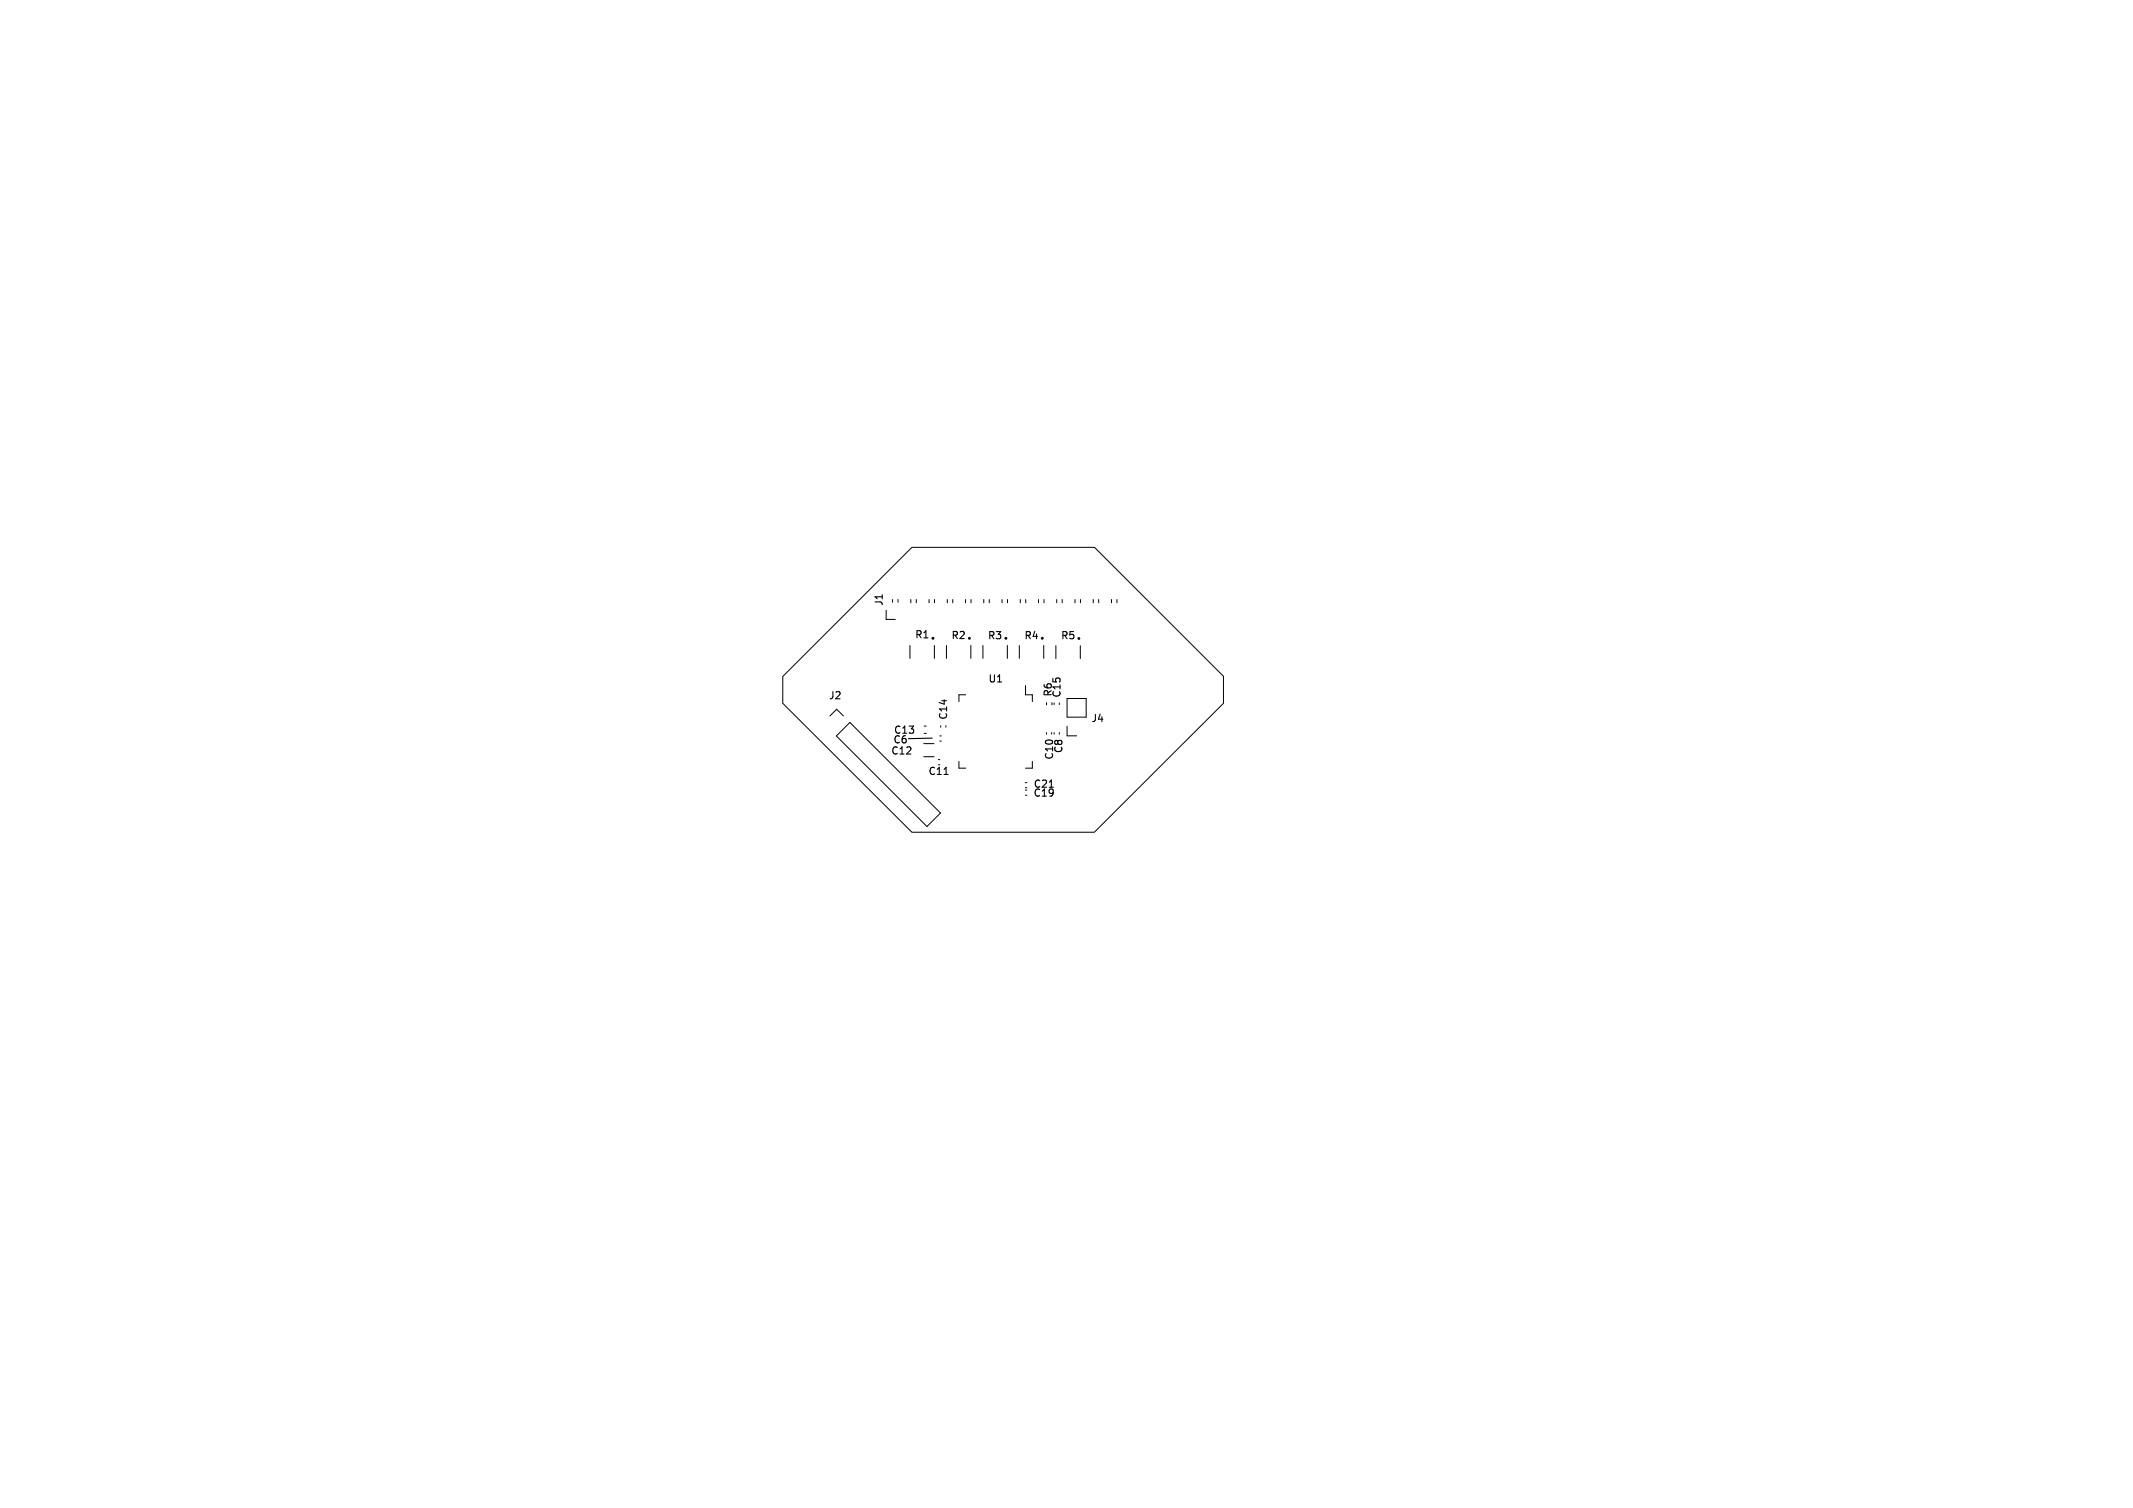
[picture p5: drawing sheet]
<svg xmlns="http://www.w3.org/2000/svg" width="297mm" height="210mm" viewBox="0 0 297 210" stroke-linecap="round" stroke-linejoin="round" font-family="sans-serif">
<path d="M129.8 102.8l-3.3 .1M131.4 107.9h.6" fill="none" stroke="#000" stroke-width=".15"/>
<g fill="none" stroke="#000" stroke-width=".14">
<path d="M109 94.2l18-18h25.4l18 18v3.7l-18 18h-25.4l-18-18zM115.6 99.7l.9-.9 .9 .9M123.4 85v1.3h1.3M124.3 83.5v.4M125 83.5v.4M126.7 89.9v1.8M126.8 83.5v.4M127.6 83.5v.4M129.4 83.5v.4M130.1 89.9v1.8M130.1 83.5v.4M131.8 89.9v1.8"/>
<path d="M131.9 83.5v.4M132.7 83.5v.4M134.4 83.5v.4M134.5 96.8h-1v.9M135.2 89.9v1.8M135.2 83.5v.4M136.9 89.9v1.8M137 83.5v.4M137.7 83.5v.4M139.5 83.5v.4M140.3 89.9v1.8M140.3 83.5v.4"/>
<path d="M141.9 89.9v1.8M142.1 83.5v.4M142.8 95.5v1.3h.9v.9M142.8 83.5v.4M144.6 83.5v.4M145.3 89.9v1.8M145.4 83.5v.4M145.7 97.9v.3M146.5 97.9v.3M146.8 97.9v.2M147 89.9v1.8M147.1 83.5v.4"/>
<path d="M147.5 97.9v.2M147.9 83.5v.4M148.6 97.3h2.6v2.6h-2.6zM149.7 83.5v.4M150.4 89.9v1.8M150.4 83.5v.4M152.2 83.5v.4M153 83.5v.4M154.8 83.5v.4M155.5 83.5v.4M116.5 102.5l1.8-1.9 12.7 12.6-1.9 1.9zM128.6 103.6h1.4"/>
<path d="M128.6 105.4h1.4M128.7 102.1h.3M128.7 101.1h.3M130.7 105.8h.2M130.7 106.5h.2M130.9 102.5h.2M130.9 103.2h.2M131 101.1v.2M131.7 101.1v.2M133.5 106v1h1M142.8 110h.2M142.8 110.7h.2"/>
<path d="M142.8 109h.2M142.8 109.7h.2M143.7 106v1h-.9M145.7 102v.2M146.4 102v.2M146.8 102v.2M147.5 102v.2M148.6 101.1v1.4h1.3"/>
</g>
<g fill="none" stroke="#000" stroke-width=".2">
<circle cx="129.9" cy="88.9" r=".1"/>
<circle cx="135" cy="88.9" r=".1"/>
<circle cx="140.1" cy="88.9" r=".1"/>
<circle cx="145.1" cy="88.9" r=".1"/>
<circle cx="150.2" cy="88.9" r=".1"/>
</g>
<g font-size="1.4">
<text x="123.1" y="84.4" transform="rotate(-90 123.1 84.4)">J1</text>
<text x="127.4" y="89.1">R1</text>
<text x="132.4" y="89.2">R2</text>
<text x="137.5" y="89.2">R3</text>
<text x="142.6" y="89.2">R4</text>
<text x="147.7" y="89.2">R5</text>
<text x="137.6" y="95.2">U1</text>
<text x="115.4" y="97.5">J2</text>
<text x="132" y="100.3" transform="rotate(-90 132 100.3)">C14</text>
<text x="146.6" y="97.1" transform="rotate(-90 146.6 97.1)">R6</text>
<text x="147.8" y="97.2" transform="rotate(-90 147.8 97.2)">C15</text>
<text x="151.9" y="100.7">J4</text>
<text x="124" y="105.2">C12</text>
<text x="124.3" y="103.7">C6</text>
<text x="124.4" y="102.3">C13</text>
<text x="146.8" y="105.9" transform="rotate(-90 146.8 105.9)">C10</text>
<text x="148.1" y="104.9" transform="rotate(-90 148.1 104.9)">C8</text>
<text x="129.2" y="108.1">C11</text>
<text x="143.8" y="111.1">C19</text>
<text x="143.9" y="109.9">C21</text>
</g>
</svg>
